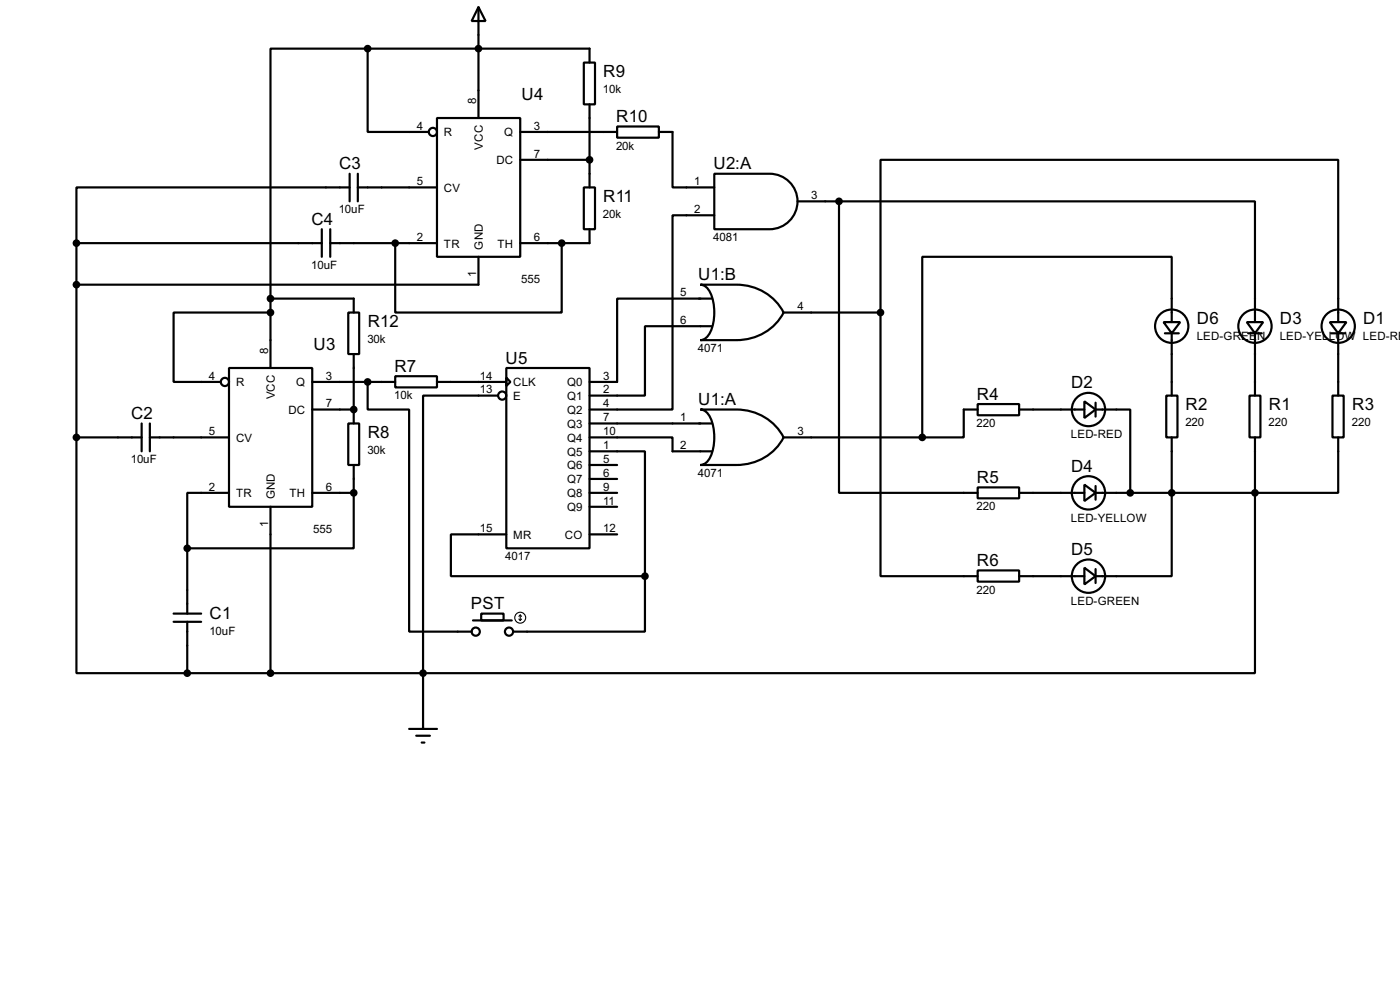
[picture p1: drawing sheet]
<svg xmlns="http://www.w3.org/2000/svg" width="256mm" height="180mm" viewBox="0 0 256 180" stroke-linecap="round" stroke-linejoin="round" font-family="sans-serif">
<g fill="none" stroke="#000" stroke-width=".4">
<path d="M67.4 8.9v15.3h11.1M67.4 8.9h-17.8v45.8M67.4 8.9h40.6v2.6M87.7 1.3l1.3 2.6h-2.6zM87.7 1.3v20.3M107 11.5h2v7.6h-2zM108 19.1v15.2M64.1 34.3h-50.1v10.2M64.1 31.8v5.1M65.6 34.3h14.5M65.6 31.8v5.1M80.1 21.6h15.2v25.4h-15.2z"/>
<path d="M95.3 24.2h17.8M95.3 29.3h12.7M107 34.3h2v7.7h-2zM113.1 23.2h7.6v2h-7.6zM120.7 24.2h2.5v10.1h7.7M130.9 31.8h10.1a5.1 5.1 0 0 1 5.1 5.1 5.1 5.1 0 0 1-5.1 5.1h-10.1zM130.9 39.4h-7.7v35.6h-15.2M146.1 36.9h7.6M153.7 36.9h76.2v22.1M153.7 36.9v53.3h25.4M14 44.5v35.6M14 44.5h45"/>
<path d="M49.6 57.2h-17.8v12.7h8.6M49.6 54.7v12.7M49.6 54.7h15.2v2.5M59 42v5M60.5 44.5h19.6M60.5 42v5M63.8 57.2h2v7.6h-2zM72.4 44.5v12.7h30.5v-12.7M87.7 47v5.1h-73.7M108 42v2.5h-12.7M128.3 52.1h6.6a9.6 9.6 0 0 1 8.7 5.1 9.6 9.6 0 0 1-8.7 5.1h-6.6a2.22 2.22 0 0 0 1.8-1.5 9 9 0 0 0-.3-7.8l-1-.8zM130.4 54.7h-17.3v15.2h-5.1"/>
<path d="M130.4 59.7h-12.2v12.7h-10.2M143.6 57.2h17.7M161.3 57.2v-27.9h83.9v29.7M161.3 57.2v48.3h17.8M213.2 59h3l-1.5 2zM214.7 59v-12h-45.7v33.1M228.4 59h3l-1.5 2zM243.6 59h3.1l-1.5 2zM26 77.5v5.1M27.5 77.5v5.1M42 67.4h15.2v25.4h-15.2zM57.2 75h7.6"/>
<path d="M57.2 69.9h15.2M63.8 77.5h2v7.6h-2zM64.8 64.8v12.7M67.4 69.9v5.1h7.6v40.6h11.4M72.4 68.9h7.7v2h-7.7zM80.1 69.9h12.7M91.2 72.4h-13.7v50.8M92.8 67.4h15.2v33h-15.2zM92.8 69.1l.7 .8-.7 .8zM108 77.5h22.4M128.3 75h6.6a9.6 9.6 0 0 1 8.7 5.1 9.6 9.6 0 0 1-8.7 5h-6.6a2.21 2.21 0 0 0 1.8-1.5 9 9 0 0 0-.3-7.8l-1-.7zM179.1 74h7.6v2h-7.6z"/>
<path d="M179.1 75h-2.5v5.1h-7.6M186.7 75h12M198.7 73.5l2 1.5-2 1.5zM200.7 75h6.4v15.2M200.7 73.7v2.6M213.4 61h2.6M213.7 72.4h2v7.7h-2zM214.7 61v11.4M228.7 61h2.5M228.9 72.4h2v7.7h-2zM229.9 61v11.4M243.9 61h2.5"/>
<path d="M244.1 72.4h2.1v7.7h-2.1zM245.2 61v11.4M14 80.1v43.1h20.3M14 80.1h12M27.5 80.1h14.5M42 90.2h-7.7v10.2M49.6 92.8v30.4M57.2 90.2h7.6M64.8 90.2v10.2h-30.5M64.8 85.1v5.1M92.8 97.8h-10.2v7.7h35.6M108 80.1h15.2v2.5h7.2"/>
<path d="M108 82.6h10.2v22.9M108 90.2h5.1M108 97.8h5.1M108 85.1h5.1M108 87.7h5.1M108 92.8h5.1M143.6 80.1h25.4M179.1 89.2h7.6v2h-7.6zM186.7 90.2h12M198.7 88.7l2 1.5-2 1.5zM200.7 90.2h29.2M200.7 89v2.5"/>
<path d="M214.7 80.1v25.4h-14M229.9 90.2v33h-152.4M229.9 80.1v10.1M245.2 80.1v10.1h-15.3M31.8 113.8h5.1M31.8 112.3h5.1M34.3 100.4v11.9M34.3 113.8v9.4M86.7 113.6h7.1M88.2 112.3h4.1v1.3h-4.1zM118.2 105.5v10.1h-24.2M179.1 104.4h7.6v2.1h-7.6z"/>
<path d="M186.7 105.5h12M198.7 103.9l2 1.6-2 1.5zM200.7 104.2v2.5M34.3 123.2h43.2M75 133.4h5.1M76.3 134.7h2.5M77.3 135.9h.5M77.5 123.2v10.2"/>
<circle cx="79.3" cy="24.2" r=".75"/>
<circle cx="214.6" cy="59.7" r="3.1"/>
<circle cx="229.9" cy="59.7" r="3.1"/>
<circle cx="245.1" cy="59.7" r="3.1"/>
<circle cx="41.2" cy="69.9" r=".75"/>
<circle cx="92" cy="72.4" r=".75"/>
<circle cx="199.4" cy="75" r="3.1"/>
<circle cx="199.4" cy="90.2" r="3.1"/>
<circle cx="87.1" cy="115.6" r=".75"/>
<circle cx="93.2" cy="115.6" r=".75"/>
<circle cx="199.4" cy="105.5" r="3.1"/>
</g>
<circle cx="64.8" cy="75" r=".2" fill="#000"/>
<g fill="#000" stroke="#000" stroke-width=".4">
<circle cx="67.3" cy="8.9" r=".5"/>
<circle cx="87.6" cy="8.9" r=".5"/>
<circle cx="108" cy="29.3" r=".5"/>
<circle cx="153.7" cy="36.9" r=".5"/>
<circle cx="14" cy="52.1" r=".5"/>
<circle cx="14" cy="44.5" r=".5"/>
<circle cx="49.5" cy="57.2" r=".5"/>
<circle cx="49.5" cy="54.7" r=".5"/>
<circle cx="72.4" cy="44.5" r=".5"/>
<circle cx="102.9" cy="44.5" r=".5"/>
<circle cx="161.3" cy="57.2" r=".5"/>
<circle cx="64.8" cy="75" r=".5"/>
<circle cx="67.3" cy="69.9" r=".5"/>
<circle cx="14" cy="80.1" r=".5"/>
<circle cx="64.8" cy="90.2" r=".5"/>
<circle cx="168.9" cy="80.1" r=".5"/>
<circle cx="207" cy="90.2" r=".5"/>
<circle cx="214.6" cy="90.2" r=".5"/>
<circle cx="229.9" cy="90.2" r=".5"/>
<circle cx="34.3" cy="100.4" r=".5"/>
<circle cx="118.1" cy="105.5" r=".5"/>
<circle cx="34.3" cy="123.2" r=".5"/>
<circle cx="49.5" cy="123.2" r=".5"/>
<circle cx="77.5" cy="123.2" r=".5"/>
</g>
<g fill="none" stroke="#000" stroke-width=".2">
<path d="M95.1 113.3l.2 .3M95.3 112.6v1M95.3 112.6l-.2 .2M95.3 112.6l.3 .2M95.6 113.3l-.3 .3"/>
<circle cx="95.3" cy="113.1" r="1"/>
</g>
<g font-size="3.5">
<text x="110.5" y="14.1">R9</text>
<text x="95.6" y="18.3">U4</text>
<text x="112.9" y="22.4">R10</text>
<text x="62.1" y="31">C3</text>
<text x="130.7" y="31">U2:A</text>
<text x="57.1" y="41.2">C4</text>
<text x="110.5" y="37">R11</text>
<text x="127.9" y="51.3">U1:B</text>
<text x="67.4" y="59.9">R12</text>
<text x="219.3" y="59.3">D6</text>
<text x="234.5" y="59.3">D3</text>
<text x="249.7" y="59.3">D1</text>
<text x="57.5" y="64">U3</text>
<text x="72.3" y="68.1">R7</text>
<text x="92.6" y="66.6">U5</text>
<text x="196.2" y="71.1">D2</text>
<text x="24" y="76.7">C2</text>
<text x="127.9" y="74.1">U1:A</text>
<text x="179" y="73.2">R4</text>
<text x="217.2" y="75.1">R2</text>
<text x="232.5" y="75.1">R1</text>
<text x="247.7" y="75.1">R3</text>
<text x="67.4" y="80.2">R8</text>
<text x="179" y="88.4">R5</text>
<text x="196.2" y="86.4">D4</text>
<text x="196.2" y="101.6">D5</text>
<text x="179" y="103.6">R6</text>
<text x="38.4" y="113.2">C1</text>
<text x="86.3" y="111.5">PST</text>
</g>
<g font-size="2.4">
<text x="110.5" y="17.1">10k</text>
<text x="76.4" y="23.8">4</text>
<text x="87.3" y="19.1" transform="rotate(-90 87.3 19.1)">8</text>
<text x="97.8" y="23.8">3</text>
<text x="81.3" y="25">R</text>
<text x="88.5" y="27.4" transform="rotate(-90 88.5 27.4)">VCC</text>
<text x="92.3" y="25">Q</text>
<text x="97.8" y="28.9">7</text>
<text x="112.9" y="27.4">20k</text>
<text x="76.4" y="33.9">5</text>
<text x="81.3" y="35.1">CV</text>
<text x="90.9" y="30">DC</text>
<text x="127.2" y="33.9">1</text>
<text x="62.1" y="39.1">10uF</text>
<text x="110.5" y="40">20k</text>
<text x="127.2" y="39">2</text>
<text x="148.6" y="36.5">3</text>
<text x="76.4" y="44.1">2</text>
<text x="81.3" y="45.3">TR</text>
<text x="88.5" y="45.7" transform="rotate(-90 88.5 45.7)">GND</text>
<text x="91.1" y="45.3">TH</text>
<text x="97.8" y="44.1">6</text>
<text x="130.7" y="44.1">4081</text>
<text x="57" y="49.2">10uF</text>
<text x="87.3" y="50.7" transform="rotate(-90 87.3 50.7)">1</text>
<text x="95.5" y="51.8">555</text>
<text x="124.6" y="54.3">5</text>
<text x="124.6" y="59.3">6</text>
<text x="146.1" y="56.8">4</text>
<text x="49.2" y="64.8" transform="rotate(-90 49.2 64.8)">8</text>
<text x="67.3" y="62.8">30k</text>
<text x="127.9" y="64.5">4071</text>
<text x="219.2" y="62.3">LED-GREE</text>
<text x="230.3" y="62.3">N</text>
<text x="234.4" y="62.3">LED-YELLOW LED-RE</text>
<text x="38.3" y="69.5">4</text>
<text x="43.2" y="70.7">R</text>
<text x="54.2" y="70.7">Q</text>
<text x="59.7" y="69.5">3</text>
<text x="87.9" y="69.5">14</text>
<text x="87.9" y="72">13</text>
<text x="94" y="70.7">CLK</text>
<text x="103.9" y="70.7">Q0</text>
<text x="110.5" y="69.5">3</text>
<text x="110.5" y="72">2</text>
<text x="50.4" y="73.1" transform="rotate(-90 50.4 73.1)">VCC</text>
<text x="52.8" y="75.8">DC</text>
<text x="59.7" y="74.6">7</text>
<text x="72.2" y="73.1">10k</text>
<text x="94" y="73.2">E</text>
<text x="103.9" y="73.2">Q1</text>
<text x="103.9" y="75.8">Q2</text>
<text x="110.5" y="74.6">4</text>
<text x="110.5" y="77.1">7</text>
<text x="124.6" y="77.1">1</text>
<text x="38.3" y="79.7">5</text>
<text x="43.2" y="80.8">CV</text>
<text x="67.3" y="83.1">30k</text>
<text x="103.9" y="78.3">Q3</text>
<text x="103.9" y="80.8">Q4</text>
<text x="103.9" y="83.4">Q5</text>
<text x="110.5" y="79.7">10</text>
<text x="110.5" y="82.2">1</text>
<text x="124.6" y="82.2">2</text>
<text x="146.1" y="79.7">3</text>
<text x="178.9" y="78.2">220</text>
<text x="196.2" y="80.2">LED-RED</text>
<text x="217.2" y="78.1">220</text>
<text x="232.4" y="78.1">220</text>
<text x="247.7" y="78.1">220</text>
<text x="24" y="84.8">10uF</text>
<text x="38.3" y="89.8">2</text>
<text x="59.7" y="89.8">6</text>
<text x="103.9" y="85.9">Q6</text>
<text x="103.9" y="88.5">Q7</text>
<text x="110.5" y="84.7">5</text>
<text x="110.5" y="87.3">6</text>
<text x="110.5" y="89.8">9</text>
<text x="127.9" y="87.3">4071</text>
<text x="43.2" y="91">TR</text>
<text x="50.4" y="91.4" transform="rotate(-90 50.4 91.4)">GND</text>
<text x="53" y="91">TH</text>
<text x="103.9" y="91">Q8</text>
<text x="103.9" y="93.6">Q9</text>
<text x="110.5" y="92.4">11</text>
<text x="178.9" y="93.4">220</text>
<text x="196.2" y="95.5">LED-YELLOW</text>
<text x="49.1" y="96.5" transform="rotate(-90 49.1 96.5)">1</text>
<text x="57.4" y="97.5">555</text>
<text x="87.9" y="97.4">15</text>
<text x="94" y="98.6">MR</text>
<text x="103.5" y="98.6">CO</text>
<text x="110.5" y="97.4">12</text>
<text x="92.6" y="102.6">4017</text>
<text x="178.9" y="108.7">220</text>
<text x="196.2" y="110.7">LED-GREEN</text>
<text x="38.4" y="116.2">10uF</text>
</g>
</svg>
